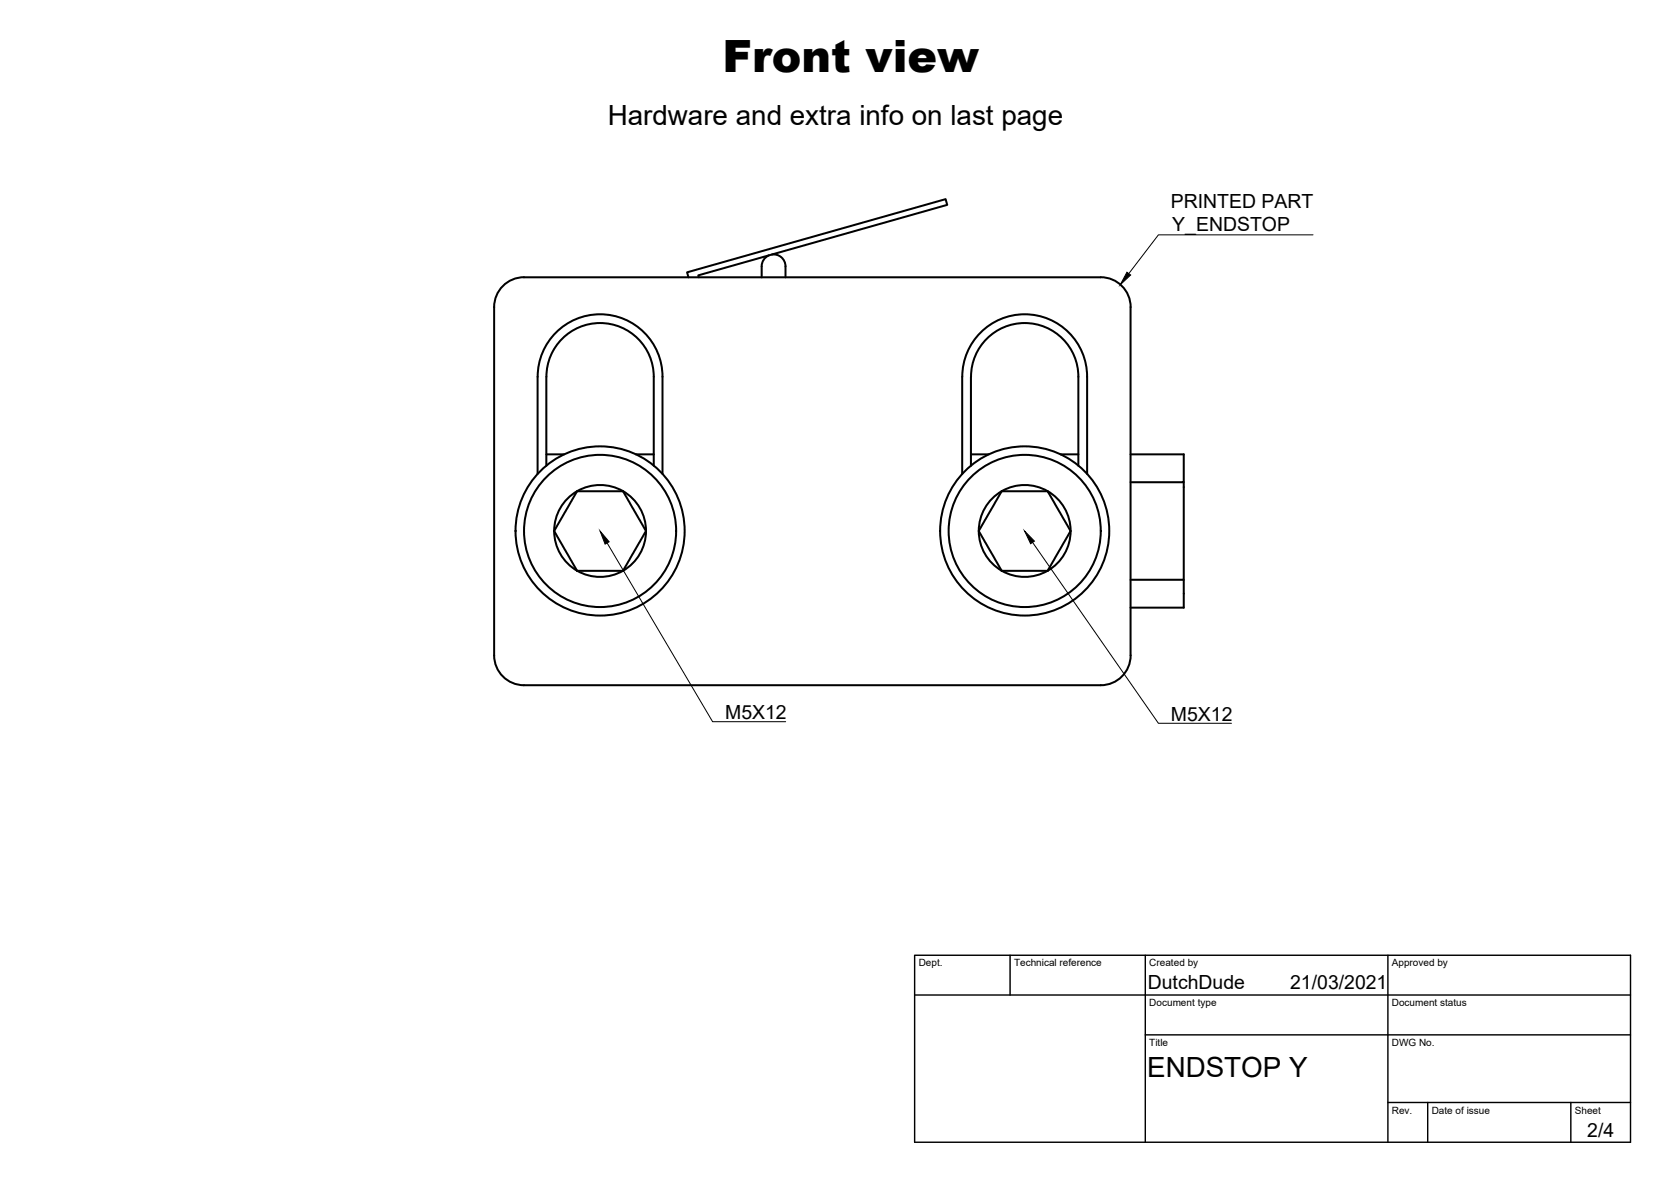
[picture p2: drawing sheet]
<svg xmlns="http://www.w3.org/2000/svg" width="420mm" height="297mm" viewBox="0 0 420 297" stroke-linecap="round" stroke-linejoin="round" font-family="sans-serif">
<!-- layer: Visible -->
<g fill="none" stroke="#000" stroke-width=".51">
<path d="M131.7 69.7h145.1M131.8 69.7a7.5 7.5 0 0 0-7.6 7.5v87.5a7.5 7.5 0 0 0 7.5 7.5h145.1a7.5 7.5 0 0 0 7.5-7.5M173.1 69.7l-.3-1.3 65-18.4 .4 1.5-62.6 17.7 .1 .5M193.3 64.2a3 3 0 0 0-1.8 2.7v2.8M194.1 64a3 3 0 0 1 3.4 2.9v2.8M276.8 69.7a7.5 7.5 0 0 1 7.5 7.5M284.3 77.2v87.5M135.2 94.7v24.4M135.2 94.7a15.7 15.7 0 0 1 15.7-15.7 15.7 15.7 0 0 1 15.7 15.7v24.4M137.4 94.7v22.3M137.4 94.7a13.5 13.5 0 0 1 13.5-13.5 13.5 13.5 0 0 1 13.5 13.5v22.3M137.4 114.2h4.5"/>
<path d="M159.9 114.2h4.5M241.9 119.1l.1-24.4a15.7 15.7 0 0 1 15.7-15.7 15.7 15.7 0 0 1 15.6 15.7v24.4M244.1 117l.1-22.3a13.5 13.5 0 0 1 13.5-13.5 13.5 13.5 0 0 1 13.4 13.5v22.3M244.1 114.2h4.5M266.6 114.2h4.5M284.3 114.2h13.3v7h-13.3M145.1 123.5h10.5a1.05 1.05 0 0 1 1.5 .6l4.8 8.5a1.02 1.02 0 0 1 .1 1.5l-4.8 8.5a1.06 1.06 0 0 1-1.3 .9h-9.8a1.05 1.05 0 0 1-1.4-.8l-4.9-8.4a1.02 1.02 0 0 1-.1-1.6zM145.1 123.4a11.5 11.5 0 0 1 15.8 4.3 11.5 11.5 0 0 1-4.2 15.7M145.1 123.4a11.5 11.5 0 0 0-4.2 15.8 11.5 11.5 0 0 0 15.8 4.2M297.6 121.2v24.5h-13.3M251.9 143.5h11.5M251.9 143.5l-5.3-9.2a1.02 1.02 0 0 1-.1-1.6l4.9-8.4a1.04 1.04 0 0 1 1.3-.8h9.7a1.05 1.05 0 0 1 1.4 .6l4.9 8.5a1.02 1.02 0 0 1 .1 1.5l-5.4 9.4"/>
<path d="M263.4 143.4a11.5 11.5 0 0 0 3.1-17.4 11.5 11.5 0 0 0-17.7 0 11.5 11.5 0 0 0 3.1 17.4M263.4 143.4a11.5 11.5 0 0 1-11.5 0M297.6 145.7v7h-13.3"/>
<circle cx="150.9" cy="133.4" r="19.1"/>
<circle cx="150.9" cy="133.4" r="21.3"/>
<circle cx="257.6" cy="133.4" r="19.1"/>
<circle cx="257.7" cy="133.4" r="21.3"/>
</g>
<!-- layer: TitleBlock -->
<path d="M230 240.1h180v46.9h-180zM230 250h180M254 240.1v9.9M288 240.1v46.9M349 240.1v46.9M288 260.1h122M349 277.1h61M359 277.1v9.9M395 277.1v9.9" fill="none" stroke="#000" stroke-width=".36"/>
<!-- layer: Annotations -->
<path d="M283.4 68.4l.9 .7-2.6 2.5zM150.9 133.4l2.3 2.8-1.1 .5zM257.6 133.4l2.5 2.6-1 .6z" fill="#000" stroke="#000" stroke-width=".25"/>
<path d="M330.2 59h-38.9l-7.5 9.8M152.7 136.4l26.5 45h18.3M259.6 136.3l31.7 45.5h18.3" fill="none" stroke="#000" stroke-width=".25"/>
<text font-size="11.2" x="181.7" y="18.1">Front view</text>
<g font-size="7">
<text x="152.8" y="31.4">Hardware and extra info on last page</text>
<text x="288.4" y="270.6">ENDSTOP Y</text>
</g>
<g font-size="4.9">
<text x="294.4" y="52.2">PRINTED PART</text>
<text x="294.8" y="58">Y_ENDSTOP</text>
<text x="182.3" y="180.7">M5X12</text>
<text x="294.4" y="181.1">M5X12</text>
<text x="288.6" y="248.5">DutchDude</text>
<text x="324.4" y="248.6">21/03/2021</text>
<text x="399.1" y="285.8">2/4</text>
</g>
<g font-size="2.5">
<text x="231" y="242.9">Dept.</text>
<text x="255" y="242.9">Technical reference</text>
<text x="289" y="242.9">Created by</text>
<text x="350" y="242.9">Approved by</text>
<text x="289" y="252.8">Document type</text>
<text x="350" y="252.8">Document status</text>
<text x="289" y="262.9">Title</text>
<text x="350" y="262.9">DWG No.</text>
<text x="350" y="279.9">Rev.</text>
<text x="360" y="279.9">Date of issue</text>
<text x="396" y="279.9">Sheet</text>
</g>
</svg>
